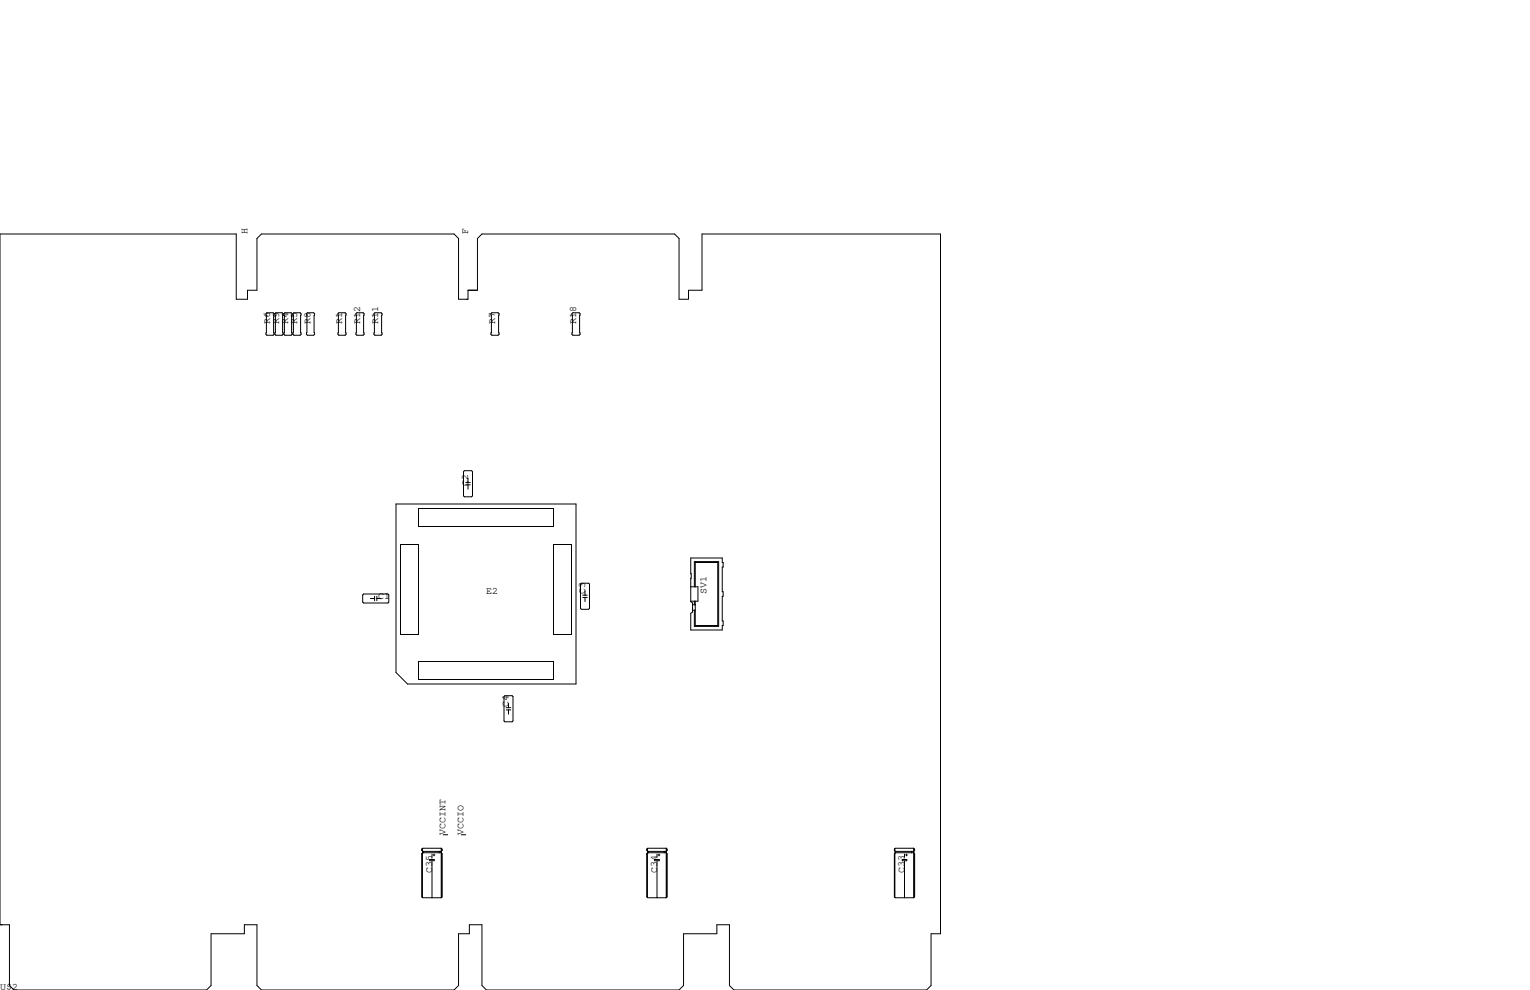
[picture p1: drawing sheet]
<svg xmlns="http://www.w3.org/2000/svg" width="432mm" height="279mm" viewBox="0 0 432 279" stroke-linecap="round" stroke-linejoin="round" font-family="sans-serif">
<g fill="none" stroke="#000" stroke-width=".28">
<path d="M75.3 88.3h1.8l.2 .2v5.9l-.2 .2h-1.8l-.2-.2v-5.9zM77.9 88.3h1.7l.3 .2v5.9l-.3 .2h-1.7l-.3-.2v-5.9zM80.4 88.3h1.8l.2 .2v5.9l-.2 .2h-1.8l-.3-.2v-5.9zM82.9 88.3h1.8l.3 .2v5.9l-.3 .2h-1.8l-.2-.2v-5.9zM86.7 88.3h1.8l.3 .2v5.9l-.3 .2h-1.8l-.2-.2v-5.9zM95.6 88.3h1.8l.3 .2v5.9l-.3 .2h-1.8l-.2-.2v-5.9zM100.7 88.3h1.8l.2 .2v5.9l-.2 .2h-1.8l-.2-.2v-5.9zM105.8 88.3h1.8l.2 .2v5.9l-.2 .2h-1.8l-.3-.2v-5.9zM138.8 88.3h1.8l.2 .2v5.9l-.2 .2h-1.8l-.2-.2v-5.9zM161.7 88.3h1.7l.3 .2v5.9l-.3 .2h-1.7l-.3-.2v-5.9zM194.2 84.5h-2.6v-17.2l-1.2-1.3h-54.4l-1.3 1.3v14.6h-2.6v2.6h-2.7v-17.2l-1.3-1.3h-54.3l-1.3 1.3v14.6h-2.6v2.6h-3.2v-18.5h-66.7v195h2.7v17.1l1.2 1.3h54.4l1.3-1.3v-14.6h9.4v-2.5h3.5v17.1l1.3 1.3h54.3l1.3-1.3v-14.6h3.1v-2.5h3.5v17.1l1.3 1.3h54.3l1.3-1.3v-14.6h9.4v-2.5h3.6v17.1l1.2 1.3h54.4l1.3-1.3v-14.6h2.6v-197.5h-67.3v15.9h-3.8v2.6M130.8 133.1l.3-.3h2l.3 .3v6.9l-.3 .2h-2l-.3-.2z"/>
<path d="M131.4 136.8h1.3M131.4 136.2h1.3M132.1 135v1.2M132.1 136.8v1.2M111.8 142.2h50.8v50.8h-47.6l-3.2-3.2zM113 153.7h5.1v25.4h-5.1zM118.1 143.5h38.1v5.1h-38.1zM156.2 153.7h5.1v25.4h-5.1zM194.9 157.5h8.9v1.2h.3v1.3h-.3v7h.3v1.3h-.3v7h.3v1.2h-.3v1.3h-8.9v-4.7l.6-.4v-2.5l-.6-.4zM102.4 167.9l.2-.3h6.9l.2 .3v2l-.2 .3h-6.9l-.2-.3zM104.5 168.9h1.2M105.7 168.3v1.2"/>
<path d="M106.3 168.3v1.2M106.3 168.9h1.3M163.8 164.8l.3-.2h2l.3 .2v6.9l-.3 .3h-2l-.3-.3zM164.5 168h1.2M164.5 168.6h1.2M165.1 166.8v1.2M165.1 168.6v1.2M194.9 165.6h2.1v4.1h-2.1M195.5 170.7h.7M195.5 172.2h.7M196 165.6v-7.1h6.8v18.3h-6.8v-4.6M196 169.7v1"/>
<path d="M196.2 165.6v-6.9h6.4v17.8h-6.4v-6.8M118.1 186.7h38.1v5.1h-38.1zM142.5 196.3h2l.3 .3v6.9l-.3 .2h-2l-.3-.2v-6.9zM142.9 199.7h1.2M143.5 198.5v1.2M142.9 200.4h1.2M143.5 200.4v1.1M119.1 239.6h.1M119.1 239.6v.4l.2 .3M119.2 239.5v.7M124.5 239.4h-5.2l-.2 .2M124.5 239.4l.3 .2v.4l-.3 .3h-5.2"/>
<path d="M124.5 239.4v14M124.7 239.6v.4M125.1 235.6h1.3M130.2 235.6h1.2M182.6 239.6h.1M182.6 239.6v.4l.2 .3M182.7 239.5v.7M188 239.4h-5.2l-.2 .2M188 239.4l.3 .2v.4l-.3 .3h-5.2M188 239.4v14M188.2 239.6v.4M252.4 239.6v.4l.3 .3"/>
<path d="M252.4 239.6h.1M252.5 239.5v.7M257.9 239.4h-5.2l-.3 .2M257.9 239.4l.2 .2v.4l-.2 .3h-5.2M257.9 239.4v14M258 239.6v.4M119.1 240.9v12.2l.2 .3h5.2M119.1 240.9h.1M119.2 240.8v12.4M119.3 240.7h5.2l.3 .2v12.2l-.3 .3M119.3 240.3v.4M119.3 240.7l-.2 .2"/>
<path d="M119.4 240.3v.4M121.3 242.6h1.3v.3h-1.3zM121.9 241v.9M121.9 243v10.4M122.2 241.3h.5M122.5 241v.6M124 240.3v.4M124.4 240.4v.1M124.7 240.9v12.2M182.6 240.9v12.2l.2 .3h5.2M182.6 240.9h.1M182.7 240.8v12.4"/>
<path d="M182.8 240.7h5.2l.3 .2v12.2l-.3 .3M182.8 240.3v.4M182.8 240.7l-.2 .2M182.9 240.3v.4M184.8 242.6h1.3v.3h-1.3zM185.4 241v.9M185.4 243v10.4M185.7 241.3h.5M186 241v.6M187.5 240.3v.4M187.9 240.4v.1M188.2 240.9v12.2"/>
<path d="M252.4 240.9v12.2l.3 .3h5.2M252.4 240.9h.1M252.5 240.8v12.4M252.7 240.7h5.2l.2 .2v12.2l-.2 .3M252.7 240.3v.4M252.7 240.7l-.3 .2M252.8 240.3v.4M254.6 242.6h1.3v.3h-1.3zM255.3 241v.9M255.3 243v10.4M255.6 241.3h.5M255.8 241v.6"/>
<path d="M257.3 240.3v.4M257.7 240.4v.1M258 240.9v12.2"/>
</g>
<g font-size="2.8">
<text x="69.8" y="66" transform="rotate(-90 69.8 66)">H</text>
<text x="132.1" y="66" transform="rotate(-90 132.1 66)">F</text>
<text x="76.2" y="91.4" transform="rotate(-90 76.2 91.4)">R6</text>
<text x="78.7" y="91.4" transform="rotate(-90 78.7 91.4)">R9</text>
<text x="81.3" y="91.4" transform="rotate(-90 81.3 91.4)">R4</text>
<text x="83.8" y="91.4" transform="rotate(-90 83.8 91.4)">R5</text>
<text x="87.6" y="91.4" transform="rotate(-90 87.6 91.4)">R8</text>
<text x="96.5" y="91.4" transform="rotate(-90 96.5 91.4)">R1</text>
<text x="101.6" y="91.4" transform="rotate(-90 101.6 91.4)">R12</text>
<text x="106.7" y="91.4" transform="rotate(-90 106.7 91.4)">R11</text>
<text x="139.7" y="91.4" transform="rotate(-90 139.7 91.4)">R7</text>
<text x="162.6" y="91.4" transform="rotate(-90 162.6 91.4)">R18</text>
<text x="132.1" y="137.2" transform="rotate(-90 132.1 137.2)">C2</text>
<text x="137.2" y="167.6">E2</text>
<text x="165.1" y="167.6" transform="rotate(-90 165.1 167.6)">C3</text>
<text x="199.4" y="167.6" transform="rotate(-90 199.4 167.6)">SV1</text>
<text x="106.7" y="168.9">C1</text>
<text x="143.5" y="199.4" transform="rotate(-90 143.5 199.4)">C4</text>
<text x="125.7" y="235.6" transform="rotate(-90 125.7 235.6)">VCCINT</text>
<text x="130.8" y="235.6" transform="rotate(-90 130.8 235.6)">VCCIO</text>
<text x="121.9" y="246.4" transform="rotate(-90 121.9 246.4)">C35</text>
<text x="185.4" y="246.4" transform="rotate(-90 185.4 246.4)">C34</text>
<text x="255.3" y="246.4" transform="rotate(-90 255.3 246.4)">C33</text>
<text x="0" y="279.4">U$2</text>
</g>
</svg>
